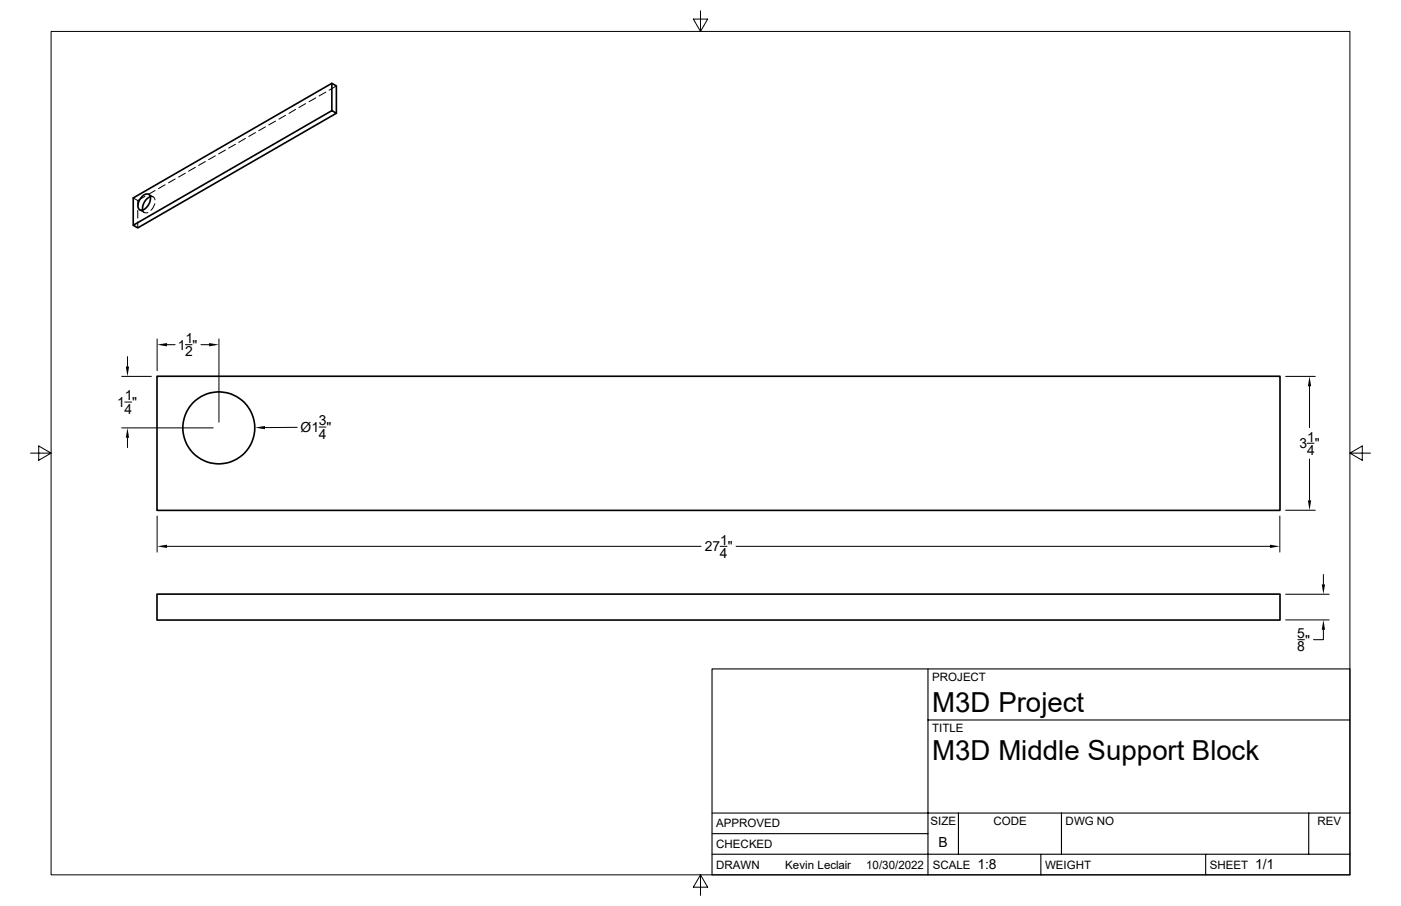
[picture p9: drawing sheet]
<svg xmlns="http://www.w3.org/2000/svg" width="432mm" height="279mm" viewBox="0 0 432 279" stroke-linecap="round" stroke-linejoin="round" font-family="sans-serif">
<g fill="none" stroke="#000" stroke-width=".51">
<path d="M102.3 25.7v8.4l1.4 .8-61.2 35.4-1.4-.8 61.2-35.4M103.7 34.9v-8.4l-1.4-.8-61.2 35.3v8.5M43.9 60.5a1.37 1.37 0 0 1 1.3-.7 1.37 1.37 0 0 1 1.2 .9 3.7 3.7 0 0 1-3.1 4.1 1.75 1.75 0 0 1-.5-2.6zM46.4 60.7a4 4 0 0 0-2.4 4.1M48.4 116h346.1v41.4h-346.1zM48.4 183.2h346.1v8h-346.1z"/>
<circle cx="67.4" cy="132" r="11.1"/>
</g>
<g fill="none" stroke="#000" stroke-width=".31">
<path d="M15.7 9.7h400.4v260.1h-400.4zM215.9 3.3v6.4l-2.2-3.8h4.4l-2.2 3.8M81.8 39.1l-2 1.2M84.9 37.3l-2.1 1.2M88 35.6l-2 1.1M91.1 33.7l-2 1.3M94.2 32l-2 1.1M97.3 30.2l-2.1 1.2M100.4 28.4l-2.1 1.2M103.7 26.5l-2.3 1.3M45.8 59.9l1.4 .8M47.8 58.8l-2 1.1"/>
<path d="M50.9 57l-2 1.2M54 55.2l-2.1 1.2M57.1 53.4l-2.1 1.2M60.2 51.6l-2.1 1.2M63.3 49.8l-2.1 1.2M66.4 48l-2.1 1.2M69.5 46.3l-2.1 1.2M72.6 44.5l-2.1 1.2M75.6 42.7l-2 1.2M78.7 40.9l-2 1.2M41.1 61l1.4 .8M42.5 61.8v1.9"/>
<path d="M42.5 64.9v2.3M42.5 68.4v1.9M43.1 64.7l1.3 .8M43.9 64.8l.6 .8 1.1-.1M44.7 60.5l-2.2 1.3M46.4 60.7h.9l.5 .9M47.7 62.8l-1.2 2.1M37.5 116.1h9.2M39.3 110v3M48.4 104.5v9.8M51.5 106.3h2.5M57.1 106.3h2.1"/>
<path d="M61.9 106.3h2.5M67.5 104.5v25.7M396.2 116.1h9.2M403.6 119.1v12.8M9.4 139.7h6.3l-3.8-2.2v4.4l3.8-2.2M37.5 132h28.2M38.4 124h2.2M39.3 135v3M91.6 131.8l-9.9 .1M98.4 131.7h2.1M402.9 136.7h2.1M416.1 139.7l3.8 2.2v-4.4l-3.8 2.2h6.3"/>
<path d="M48.4 159.1v11.2M394.5 159.1v11.2M396.2 157.4h9.2M403.6 141.6v12.7M51.5 168.5h164.6M222 168.5h2.1M226.9 168.5h164.5M407.9 177.2v3M396.2 183.3h13.5M396.2 191.2h13.5M400 197.3h2M407.9 194.2v3.1h-3.1"/>
<path d="M215.9 269.8l2.2 3.8h-4.4l2.2-3.8v6.3"/>
</g>
<path d="M219.5 206.3h196.6v63.5h-196.6zM286 206.3v63.5M286 222h130.1M219.5 257.1h66.5M219.5 250.7h196.6M295.4 250.7v12.7M327.2 250.7v12.7M403.4 250.7v12.7M219.5 263.4h196.6M320.8 263.4v6.4M371.6 263.4v6.4" fill="none" stroke="#000" stroke-width=".34"/>
<path d="M38.8 113h1l-.5 3.1zM48.4 106.3l3.1-.5v1zM64.4 105.8l3.1 .5-3.1 .5zM403.6 116.1l.5 3h-1zM39.3 132l.5 3h-1zM78.6 131.9l3.1-.5v1zM403.1 154.3h1l-.5 3.1zM48.4 168.5l3.1-.5v1zM391.4 168l3.1 .5-3.1 .5zM407.4 180.2h1l-.5 3.1zM407.9 191.2l.5 3h-1z" fill="#000"/>
<g font-size="8.5">
<text x="287.3" y="219.5">M3D Project</text>
<text x="287.3" y="234.5">M3D Middle Support Block</text>
</g>
<g font-size="4.3">
<text x="54.8" y="107.8">1 &quot;</text>
<text x="57.1" y="105.8">1</text>
<text x="57" y="109.9">2</text>
<text x="36.1" y="125.5">1 &quot;</text>
<text x="38.5" y="123.5">1</text>
<text x="38.4" y="127.6">4</text>
<text x="98.3" y="131.2">3</text>
<text x="92.7" y="133.2">Ø1 &quot;</text>
<text x="98.3" y="135.3">4</text>
<text x="402.9" y="136.2">1</text>
<text x="400.5" y="138.2">3 &quot;</text>
<text x="402.8" y="140.3">4</text>
<text x="222" y="168">1</text>
<text x="217.2" y="170">27 &quot;</text>
<text x="221.9" y="172">4</text>
<text x="399.8" y="196.8">5</text>
<text x="399.8" y="200.9">8</text>
<text x="402.2" y="198.8">&quot;</text>
<text x="289.3" y="261.2">B</text>
<text x="301.2" y="268.1">1:8</text>
<text x="386.8" y="268.1">1/1</text>
</g>
<g font-size="3.6">
<text x="287.3" y="210.1">PROJECT</text>
<text x="287.3" y="225.8">TITLE</text>
<text x="220.7" y="255.2">APPROVED</text>
<text x="286.8" y="254.5">SIZE</text>
<text x="306.2" y="254.5">CODE</text>
<text x="328.4" y="254.5">DWG NO</text>
<text x="406" y="254.5">REV</text>
<text x="220.7" y="261.5">CHECKED</text>
<text x="220.7" y="267.9">DRAWN</text>
<text x="242" y="267.9">Kevin Leclair</text>
<text x="267" y="267.9">10/30/2022</text>
<text x="287.5" y="267.9">SCALE</text>
<text x="322.1" y="267.9">WEIGHT</text>
<text x="372.9" y="267.9">SHEET</text>
</g>
</svg>
